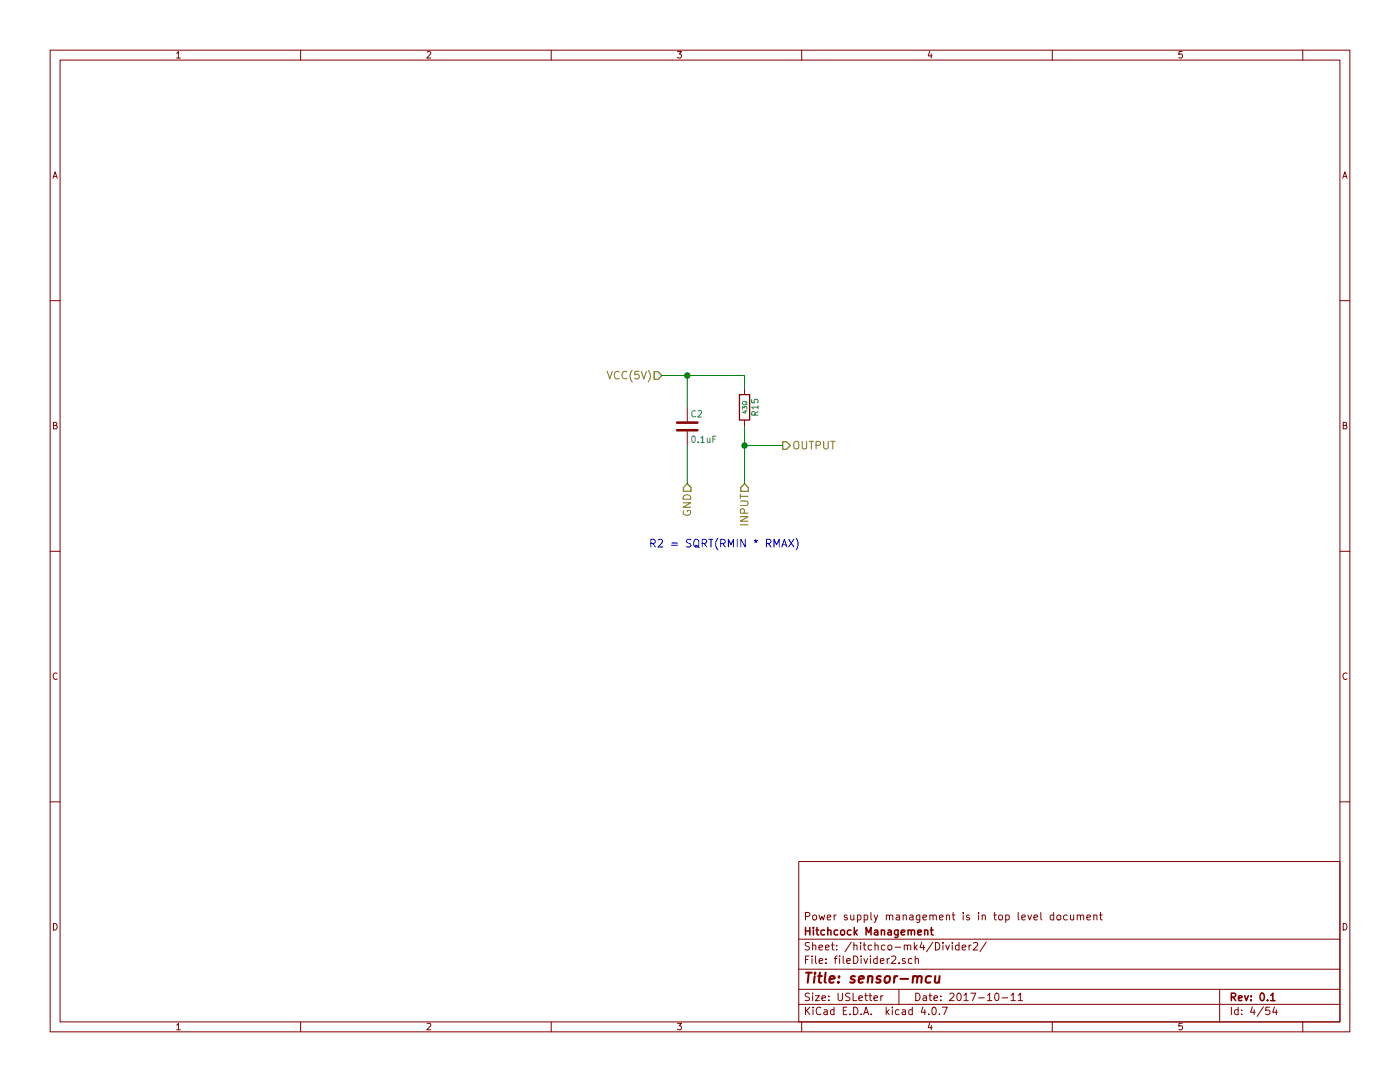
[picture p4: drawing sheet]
EESchema Schematic File Version 2
LIBS:power
LIBS:device
LIBS:switches
LIBS:relays
LIBS:motors
LIBS:transistors
LIBS:conn
LIBS:linear
LIBS:regul
LIBS:74xx
LIBS:cmos4000
LIBS:adc-dac
LIBS:memory
LIBS:xilinx
LIBS:microcontrollers
LIBS:dsp
LIBS:microchip
LIBS:analog_switches
LIBS:motorola
LIBS:texas
LIBS:intel
LIBS:audio
LIBS:interface
LIBS:digital-audio
LIBS:philips
LIBS:display
LIBS:cypress
LIBS:siliconi
LIBS:opto
LIBS:atmel
LIBS:contrib
LIBS:valves
LIBS:freetronics_schematic
LIBS:cd4013b
LIBS:ncs3s1205sc
LIBS:lca715
LIBS:SN74HC595N
LIBS:CD74HC4067
LIBS:hitchco-mk4-cache
EELAYER 25 0
EELAYER END
$Descr USLetter 11000 8500
encoding utf-8
Sheet 4 54
Title "sensor-mcu"
Date "2017-10-11"
Rev "0.1"
Comp "Hitchcock Management"
Comment1 "Power supply management is in top level document"
Comment2 ""
Comment3 ""
Comment4 ""
$EndDescr
$Comp
L R R15
U 1 1
P 5850 3200
F 0 "R15" V 5930 3200 50  0000 C CNN
F 1 "43Ω" V 5850 3200 35  0000 C CNN
F 2 "Resistors_THT:R_Axial_DIN0204_L3.6mm_D1.6mm_P5.08mm_Horizontal" V 5780 3200 50  0001 C CNN
F 3 "" H 5850 3200 50  0001 C CNN
F 4 "BC4443CT-ND" H 5930 3300 50  0001 C CNN "digikey-pn"
F 5 "MBA02040C4309FC100" H 5930 3300 50  0001 C CNN "mfg-pn"
	1    5850 3200
	1    0    0    -1  
$EndComp
$Comp
L C C2
U 1 1
P 5400 3350
F 0 "C2" H 5425 3450 50  0000 L CNN
F 1 "0.1uF" H 5425 3250 50  0000 L CNN
F 2 "C_Rect_L5.08mm_W3.175mm_P2.54mm:C_Rect_L5.08mm_W3.175mm_P2.54mm" H 5438 3200 50  0001 C CNN
F 3 "http://datasheets.avx.com/AR-Series.pdf" H 5400 3350 50  0001 C CNN
F 4 "478-5096-ND" H 5425 3550 50  0001 C CNN "digikey-pn"
F 5 "AR205F104K4R" H 5425 3550 50  0001 C CNN "mfg-pn"
	1    5400 3350
	1    0    0    -1  
$EndComp
Text Notes 5100 4300 0    60   ~ 0
R2 = SQRT(RMIN * RMAX)\n
Text HLabel 5850 3800 3    60   Input ~ 0
INPUT
Text HLabel 6150 3500 2    60   Output ~ 0
OUTPUT
Text HLabel 5400 3800 3    60   Input ~ 0
GND
Text HLabel 5200 2950 0    60   Input ~ 0
VCC(5V)
Wire Wire Line
	5400 3500 5400 3800
Wire Wire Line
	5200 2950 5850 2950
Wire Wire Line
	5400 2950 5400 3200
Wire Wire Line
	5850 3500 6150 3500
Wire Wire Line
	5850 3350 5850 3800
Wire Wire Line
	5850 2950 5850 3050
Connection ~ 5400 2950
Connection ~ 5850 3500
$EndSCHEMATC
